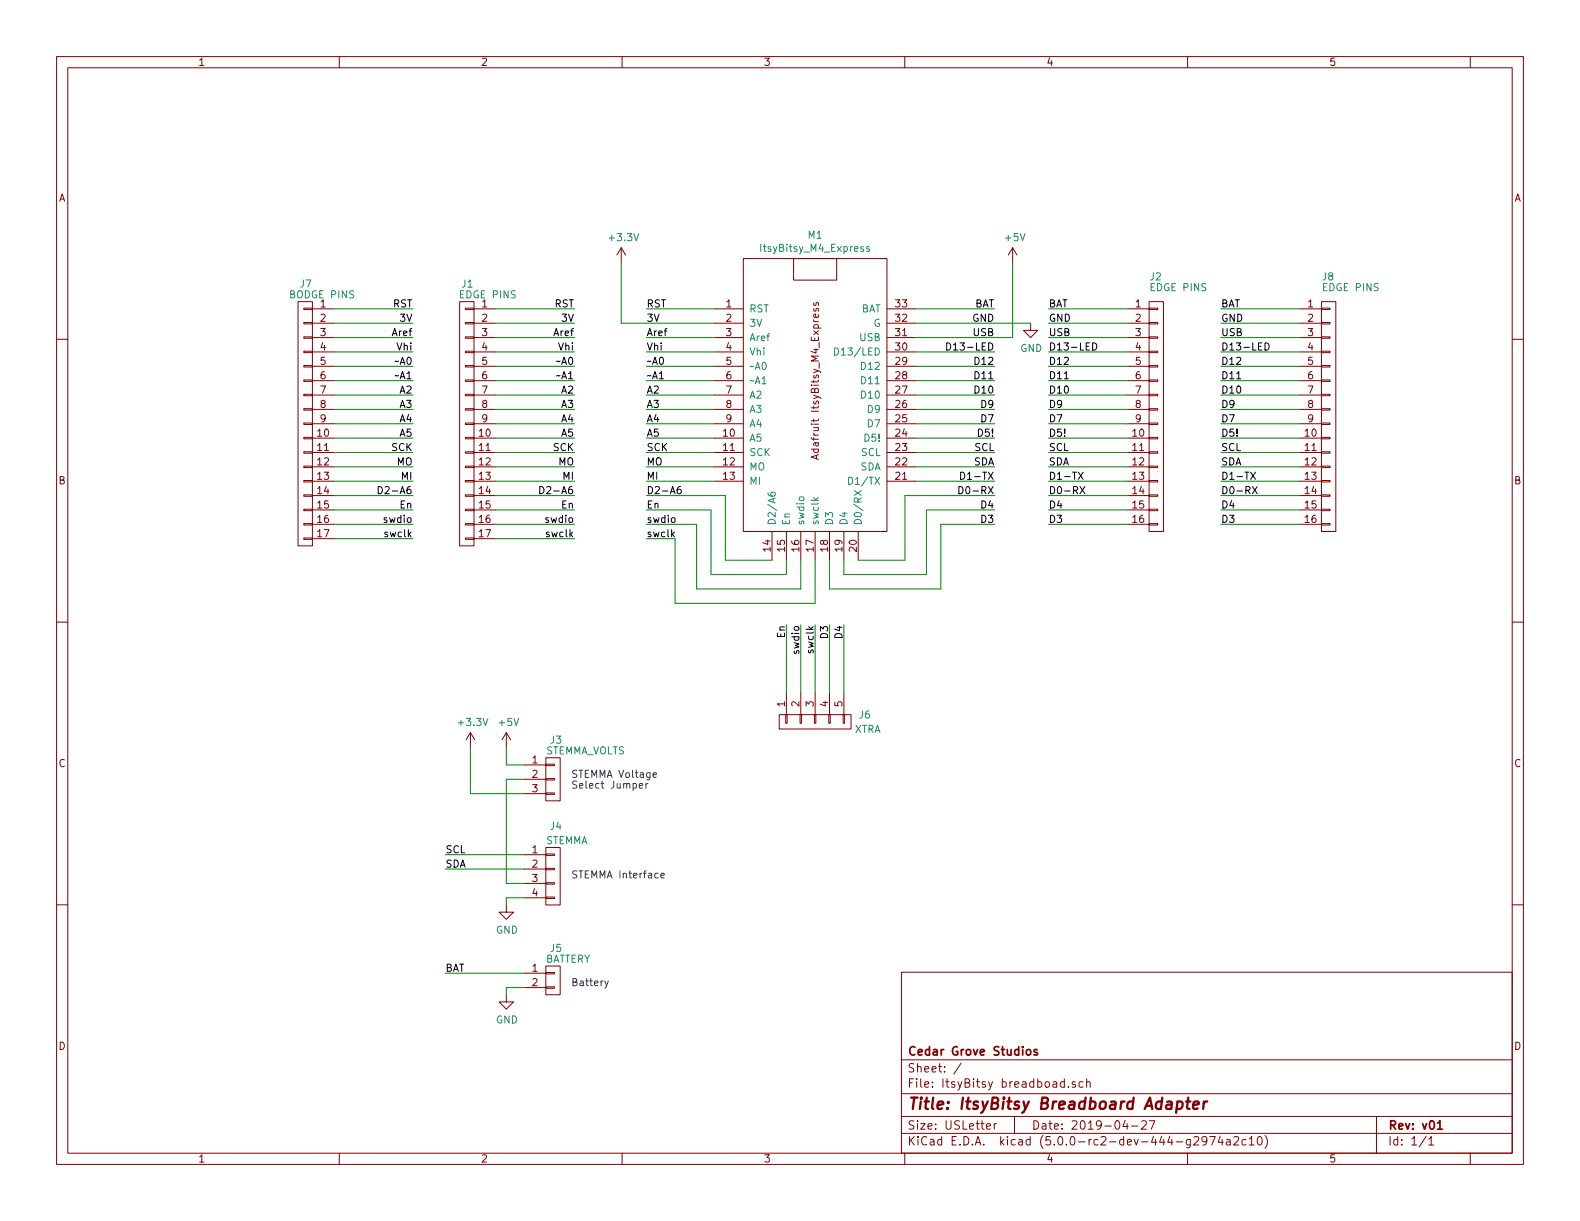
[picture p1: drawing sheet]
EESchema Schematic File Version 4
LIBS:ItsyBitsy breadboad-cache
EELAYER 26 0
EELAYER END
$Descr USLetter 11000 8500
encoding utf-8
Sheet 1 1
Title "ItsyBitsy Breadboard Adapter"
Date "2019-04-27"
Rev "v01"
Comp "Cedar Grove Studios"
Comment1 ""
Comment2 ""
Comment3 ""
Comment4 ""
$EndDescr
Text Label 4500 2250 0    50   ~ 0
3V
Text Label 6925 2250 2    50   ~ 0
GND
Text Label 4500 2550 0    50   ~ 0
~~A0
Text Label 6925 2350 2    50   ~ 0
USB
Text Label 4500 2750 0    50   ~ 0
A2
Text Label 6925 3250 2    50   ~ 0
SDA
Text Label 6925 3150 2    50   ~ 0
SCL
Text Label 4500 2850 0    50   ~ 0
A3
$Comp
L power:GND #PWR03
U 1 1
P 7175 2250
F 0 "#PWR03" H 7175 2000 50  0001 C CNN
F 1 "GND" H 7180 2077 50  0000 C CNN
F 2 "" H 7175 2250 50  0001 C CNN
F 3 "" H 7175 2250 50  0001 C CNN
	1    7175 2250
	1    0    0    -1  
$EndComp
Wire Wire Line
	4975 2250 4325 2250
$Comp
L power:+3.3V #PWR01
U 1 1
P 4325 1825
F 0 "#PWR01" H 4325 1675 50  0001 C CNN
F 1 "+3.3V" H 4340 1998 50  0000 C CNN
F 2 "" H 4325 1825 50  0001 C CNN
F 3 "" H 4325 1825 50  0001 C CNN
	1    4325 1825
	1    0    0    -1  
$EndComp
Wire Wire Line
	4500 2550 4975 2550
Wire Wire Line
	4500 2650 4975 2650
Wire Wire Line
	4325 2250 4325 1825
$Comp
L conn:CONN_01X04 J4
U 1 1
P 3850 6100
F 0 "J4" H 3825 6450 50  0000 L CNN
F 1 "STEMMA" H 3800 6350 50  0000 L CNN
F 2 "Connectors_JST:JST_PH_B4B-PH-K_04x2.00mm_Straight" H 3850 6100 50  0001 C CNN
F 3 "" H 3850 6100 50  0001 C CNN
	1    3850 6100
	1    0    0    -1  
$EndComp
Text Label 3100 6050 0    50   ~ 0
SDA
Wire Wire Line
	3100 6050 3650 6050
Text Label 3100 5950 0    50   ~ 0
SCL
Wire Wire Line
	3100 5950 3650 5950
$Comp
L power:+3.3V #PWR04
U 1 1
P 3275 5200
F 0 "#PWR04" H 3275 5050 50  0001 C CNN
F 1 "+3.3V" H 3290 5373 50  0000 C CNN
F 2 "" H 3275 5200 50  0001 C CNN
F 3 "" H 3275 5200 50  0001 C CNN
	1    3275 5200
	1    0    0    -1  
$EndComp
$Comp
L power:GND #PWR06
U 1 1
P 3525 6300
F 0 "#PWR06" H 3525 6050 50  0001 C CNN
F 1 "GND" H 3530 6127 50  0000 C CNN
F 2 "" H 3525 6300 50  0001 C CNN
F 3 "" H 3525 6300 50  0001 C CNN
	1    3525 6300
	1    0    0    -1  
$EndComp
Wire Wire Line
	3525 6300 3525 6250
Wire Wire Line
	3525 6250 3650 6250
Wire Wire Line
	3525 6150 3650 6150
$Comp
L conn:CONN_01X16 J2
U 1 1
P 8050 2900
F 0 "J2" H 8000 3875 50  0000 L CNN
F 1 "EDGE PINS" H 8000 3800 50  0000 L CNN
F 2 "Adafruit:Pin_Header_Straight_1x16_Pitch2.54mm_no_silk" H 8050 2900 50  0001 C CNN
F 3 "" H 8050 2900 50  0001 C CNN
	1    8050 2900
	1    0    0    -1  
$EndComp
Text Label 4500 2650 0    50   ~ 0
~~A1
Wire Wire Line
	4500 2750 4975 2750
Text Label 4500 3050 0    50   ~ 0
A5
Wire Wire Line
	4500 2850 4975 2850
Text Label 4500 3450 0    50   ~ 0
D2-A6
Wire Wire Line
	4500 2950 4975 2950
Text Label 6925 2850 2    50   ~ 0
D9
Text Label 6925 2450 2    50   ~ 0
D13-LED
Wire Wire Line
	6375 2250 7175 2250
Wire Wire Line
	6375 2450 6925 2450
Wire Wire Line
	6375 2550 6925 2550
Wire Wire Line
	6375 2650 6925 2650
Wire Wire Line
	6375 2750 6925 2750
Wire Wire Line
	6375 2850 6925 2850
Wire Wire Line
	6375 2950 6925 2950
Wire Wire Line
	6375 3150 6925 3150
Wire Wire Line
	6375 3250 6925 3250
Wire Wire Line
	6375 3350 6925 3350
Text Notes 3975 6125 0    50   ~ 0
STEMMA Interface
Text Label 4500 3150 0    50   ~ 0
SCK
Wire Wire Line
	4500 3150 4975 3150
Text Label 7300 2150 0    50   ~ 0
BAT
Wire Wire Line
	4500 3250 4975 3250
Wire Wire Line
	4500 3050 4975 3050
Text Label 4500 2950 0    50   ~ 0
A4
Text Label 6925 2550 2    50   ~ 0
D12
Text Label 6925 2650 2    50   ~ 0
D11
Text Label 6925 2750 2    50   ~ 0
D10
Wire Wire Line
	4500 3450 5050 3450
Wire Wire Line
	4950 4000 4950 3550
Wire Wire Line
	4500 3550 4950 3550
Text Label 7300 2350 0    50   ~ 0
USB
Text Label 4500 3250 0    50   ~ 0
MO
Text Label 7300 2250 0    50   ~ 0
GND
Wire Wire Line
	4850 4100 4850 3650
Wire Wire Line
	4850 3650 4500 3650
Text Label 4500 3650 0    50   ~ 0
swdio
Text Label 7300 2550 0    50   ~ 0
D12
Wire Wire Line
	7850 2150 7300 2150
Wire Wire Line
	7850 2250 7300 2250
Wire Wire Line
	7850 2450 7300 2450
Text Label 7300 2450 0    50   ~ 0
D13-LED
Wire Wire Line
	7300 2350 7850 2350
Wire Wire Line
	5050 3450 5050 3900
Wire Wire Line
	5375 3900 5050 3900
Text Label 4500 3550 0    50   ~ 0
En
Text Label 6925 2950 2    50   ~ 0
D7
$Comp
L Adafruit:ItsyBitsy_M4_Express M1
U 1 1
P 5675 2750
F 0 "M1" H 5675 3865 50  0000 C CNN
F 1 "ItsyBitsy_M4_Express" H 5675 3774 50  0000 C CNN
F 2 "" H 5675 2750 50  0001 C CNN
F 3 "" H 5675 2750 50  0001 C CNN
	1    5675 2750
	1    0    0    -1  
$EndComp
Wire Wire Line
	6375 3050 6925 3050
Text Label 6925 3050 2    50   ~ 0
D5!
Wire Wire Line
	4500 3350 4975 3350
Text Label 4500 3350 0    50   ~ 0
MI
Text Label 4500 2450 0    50   ~ 0
Vhi
Wire Wire Line
	4500 2450 4975 2450
Text Label 4500 2350 0    50   ~ 0
Aref
Wire Wire Line
	4500 2350 4975 2350
Text Label 4500 2150 0    50   ~ 0
RST
Wire Wire Line
	4500 2150 4975 2150
Wire Wire Line
	5475 4000 5475 3900
Wire Wire Line
	4850 4100 5575 4100
Wire Wire Line
	5575 4100 5575 3900
Wire Wire Line
	4950 4000 5475 4000
Wire Wire Line
	5875 3900 5875 4000
Wire Wire Line
	5875 4000 6450 4000
Wire Wire Line
	6450 4000 6450 3550
Wire Wire Line
	6450 3550 6925 3550
Wire Wire Line
	6300 3900 6300 3450
Wire Wire Line
	5975 3900 6300 3900
Wire Wire Line
	6300 3450 6925 3450
Wire Wire Line
	5775 3900 5775 4100
Wire Wire Line
	5775 4100 6550 4100
Wire Wire Line
	6550 4100 6550 3650
Wire Wire Line
	6550 3650 6925 3650
Text Label 6925 2150 2    50   ~ 0
BAT
Wire Wire Line
	6375 2150 6925 2150
Wire Wire Line
	7050 2350 7050 1825
Wire Wire Line
	6375 2350 7050 2350
Wire Wire Line
	5675 3900 5675 4200
Wire Wire Line
	5675 4200 4700 4200
Wire Wire Line
	4700 4200 4700 3750
Wire Wire Line
	4700 3750 4500 3750
Text Label 6925 3350 2    50   ~ 0
D1-TX
Text Label 6925 3450 2    50   ~ 0
D0-RX
Text Label 6925 3650 2    50   ~ 0
D3
Text Label 6925 3550 2    50   ~ 0
D4
Text Label 4500 3750 0    50   ~ 0
swclk
Wire Wire Line
	7300 2550 7850 2550
Text Label 7300 2650 0    50   ~ 0
D11
Text Label 7300 2850 0    50   ~ 0
D9
Text Label 7300 2750 0    50   ~ 0
D10
Text Label 7300 3050 0    50   ~ 0
D5!
Wire Wire Line
	7850 2650 7300 2650
Wire Wire Line
	7850 2750 7300 2750
Wire Wire Line
	7850 2950 7300 2950
Text Label 7300 2950 0    50   ~ 0
D7
Wire Wire Line
	7300 2850 7850 2850
Wire Wire Line
	7300 3050 7850 3050
Text Label 7300 3150 0    50   ~ 0
SCL
Text Label 7300 3350 0    50   ~ 0
D1-TX
Text Label 7300 3250 0    50   ~ 0
SDA
Wire Wire Line
	7850 3150 7300 3150
Wire Wire Line
	7850 3250 7300 3250
Wire Wire Line
	7850 3450 7300 3450
Text Label 7300 3450 0    50   ~ 0
D0-RX
Wire Wire Line
	7300 3350 7850 3350
$Comp
L conn:CONN_01X17 J1
U 1 1
P 3250 2950
F 0 "J1" H 3200 3925 50  0000 L CNN
F 1 "EDGE PINS" H 2900 3850 50  0000 L CNN
F 2 "Adafruit:Pin_Header_Straight_1x17_Pitch2.54mm_no_silk" H 3250 2950 50  0001 C CNN
F 3 "" H 3250 2950 50  0001 C CNN
	1    3250 2950
	-1   0    0    -1  
$EndComp
Text Label 4000 2150 2    50   ~ 0
RST
Text Label 4000 2350 2    50   ~ 0
Aref
Text Label 4000 2250 2    50   ~ 0
3V
Text Label 4000 2550 2    50   ~ 0
~~A0
Wire Wire Line
	3450 2150 4000 2150
Wire Wire Line
	3450 2250 4000 2250
Wire Wire Line
	3450 2450 4000 2450
Text Label 4000 2450 2    50   ~ 0
Vhi
Wire Wire Line
	4000 2350 3450 2350
Wire Wire Line
	4000 2550 3450 2550
Text Label 4000 2650 2    50   ~ 0
~~A1
Text Label 4000 2850 2    50   ~ 0
A3
Text Label 4000 2750 2    50   ~ 0
A2
Text Label 4000 3050 2    50   ~ 0
A5
Wire Wire Line
	3450 2650 4000 2650
Wire Wire Line
	3450 2750 4000 2750
Wire Wire Line
	3450 2950 4000 2950
Text Label 4000 2950 2    50   ~ 0
A4
Wire Wire Line
	4000 2850 3450 2850
Wire Wire Line
	4000 3050 3450 3050
Text Label 4000 3150 2    50   ~ 0
SCK
Text Label 4000 3350 2    50   ~ 0
MI
Text Label 4000 3250 2    50   ~ 0
MO
Wire Wire Line
	3450 3150 4000 3150
Wire Wire Line
	3450 3250 4000 3250
Wire Wire Line
	3450 3450 4000 3450
Text Label 4000 3450 2    50   ~ 0
D2-A6
Wire Wire Line
	4000 3350 3450 3350
$Comp
L conn:CONN_01X02 J5
U 1 1
P 3850 6825
F 0 "J5" H 3825 7050 50  0000 L CNN
F 1 "BATTERY" H 3800 6975 50  0000 L CNN
F 2 "Connectors_JST:JST_PH_B2B-PH-K_02x2.00mm_Straight" H 3850 6825 50  0001 C CNN
F 3 "" H 3850 6825 50  0001 C CNN
	1    3850 6825
	1    0    0    -1  
$EndComp
Text Label 3100 6775 0    50   ~ 0
BAT
Wire Wire Line
	3100 6775 3650 6775
$Comp
L power:GND #PWR07
U 1 1
P 3525 6925
F 0 "#PWR07" H 3525 6675 50  0001 C CNN
F 1 "GND" H 3530 6752 50  0000 C CNN
F 2 "" H 3525 6925 50  0001 C CNN
F 3 "" H 3525 6925 50  0001 C CNN
	1    3525 6925
	1    0    0    -1  
$EndComp
Wire Wire Line
	3525 6925 3525 6875
Wire Wire Line
	3525 6875 3650 6875
Text Notes 3975 6875 0    50   ~ 0
Battery
$Comp
L conn:CONN_01X03 J3
U 1 1
P 3850 5425
F 0 "J3" H 3825 5700 50  0000 L CNN
F 1 "STEMMA_VOLTS" H 3800 5625 50  0000 L CNN
F 2 "Adafruit:Pin_Header_Straight_1x03_Pitch2.54mm_no_silk" H 3850 5425 50  0001 C CNN
F 3 "" H 3850 5425 50  0001 C CNN
	1    3850 5425
	1    0    0    -1  
$EndComp
$Comp
L power:+5V #PWR05
U 1 1
P 3525 5200
F 0 "#PWR05" H 3525 5050 50  0001 C CNN
F 1 "+5V" H 3540 5373 50  0000 C CNN
F 2 "" H 3525 5200 50  0001 C CNN
F 3 "" H 3525 5200 50  0001 C CNN
	1    3525 5200
	1    0    0    -1  
$EndComp
Wire Wire Line
	3525 5425 3650 5425
Wire Wire Line
	3525 5425 3525 6150
Wire Wire Line
	3650 5325 3525 5325
Wire Wire Line
	3525 5325 3525 5200
Wire Wire Line
	3275 5525 3275 5200
Wire Wire Line
	3275 5525 3650 5525
Text Notes 3975 5500 0    50   ~ 0
STEMMA Voltage\nSelect Jumper
$Comp
L power:+5V #PWR0101
U 1 1
P 7050 1825
F 0 "#PWR0101" H 7050 1675 50  0001 C CNN
F 1 "+5V" H 7065 1998 50  0000 C CNN
F 2 "" H 7050 1825 50  0001 C CNN
F 3 "" H 7050 1825 50  0001 C CNN
	1    7050 1825
	1    0    0    -1  
$EndComp
$Comp
L conn:CONN_01X05 J6
U 1 1
P 5675 5025
F 0 "J6" V 5625 4725 50  0000 R CNN
F 1 "XTRA" V 5725 4750 50  0000 R CNN
F 2 "Adafruit:Pin_Header_Straight_1x05_Pitch2.54mm_no_silk" H 5675 5025 50  0001 C CNN
F 3 "" H 5675 5025 50  0001 C CNN
	1    5675 5025
	0    -1   1    0   
$EndComp
Text Label 5475 4350 3    50   ~ 0
En
Text Label 5575 4350 3    50   ~ 0
swdio
Text Label 5675 4350 3    50   ~ 0
swclk
Text Label 5775 4350 3    50   ~ 0
D3
Wire Wire Line
	5875 4825 5875 4350
Text Label 5875 4350 3    50   ~ 0
D4
Wire Wire Line
	5475 4350 5475 4825
Wire Wire Line
	5575 4350 5575 4825
Wire Wire Line
	5675 4350 5675 4825
Wire Wire Line
	5775 4350 5775 4825
$Comp
L conn:CONN_01X17 J7
U 1 1
P 2125 2950
F 0 "J7" H 2075 3925 50  0000 L CNN
F 1 "BODGE PINS" H 1775 3850 50  0000 L CNN
F 2 "Adafruit:Pin_Header_Straight_1x17_Pitch2.54mm_no_silk" H 2125 2950 50  0001 C CNN
F 3 "" H 2125 2950 50  0001 C CNN
	1    2125 2950
	-1   0    0    -1  
$EndComp
Text Label 2875 2150 2    50   ~ 0
RST
Text Label 2875 2350 2    50   ~ 0
Aref
Text Label 2875 2250 2    50   ~ 0
3V
Text Label 2875 2550 2    50   ~ 0
~~A0
Wire Wire Line
	2325 2150 2875 2150
Wire Wire Line
	2325 2250 2875 2250
Wire Wire Line
	2325 2450 2875 2450
Text Label 2875 2450 2    50   ~ 0
Vhi
Wire Wire Line
	2875 2350 2325 2350
Wire Wire Line
	2875 2550 2325 2550
Text Label 2875 2650 2    50   ~ 0
~~A1
Text Label 2875 2850 2    50   ~ 0
A3
Text Label 2875 2750 2    50   ~ 0
A2
Text Label 2875 3050 2    50   ~ 0
A5
Wire Wire Line
	2325 2650 2875 2650
Wire Wire Line
	2325 2750 2875 2750
Wire Wire Line
	2325 2950 2875 2950
Text Label 2875 2950 2    50   ~ 0
A4
Wire Wire Line
	2875 2850 2325 2850
Wire Wire Line
	2875 3050 2325 3050
Text Label 2875 3150 2    50   ~ 0
SCK
Text Label 2875 3350 2    50   ~ 0
MI
Text Label 2875 3250 2    50   ~ 0
MO
Text Label 2875 3550 2    50   ~ 0
En
Wire Wire Line
	2325 3150 2875 3150
Wire Wire Line
	2325 3250 2875 3250
Wire Wire Line
	2325 3450 2875 3450
Text Label 2875 3450 2    50   ~ 0
D2-A6
Wire Wire Line
	2875 3350 2325 3350
Wire Wire Line
	2875 3550 2325 3550
Wire Wire Line
	2325 3650 2875 3650
Text Label 2875 3650 2    50   ~ 0
swdio
Wire Wire Line
	2325 3750 2875 3750
Text Label 2875 3750 2    50   ~ 0
swclk
$Comp
L conn:CONN_01X16 J8
U 1 1
P 9250 2900
F 0 "J8" H 9200 3875 50  0000 L CNN
F 1 "EDGE PINS" H 9200 3800 50  0000 L CNN
F 2 "Adafruit:Pin_Header_Straight_1x16_Pitch2.54mm_no_silk" H 9250 2900 50  0001 C CNN
F 3 "" H 9250 2900 50  0001 C CNN
	1    9250 2900
	1    0    0    -1  
$EndComp
Text Label 8500 2150 0    50   ~ 0
BAT
Text Label 8500 2350 0    50   ~ 0
USB
Text Label 8500 2250 0    50   ~ 0
GND
Text Label 8500 2550 0    50   ~ 0
D12
Wire Wire Line
	9050 2150 8500 2150
Wire Wire Line
	9050 2250 8500 2250
Wire Wire Line
	9050 2450 8500 2450
Text Label 8500 2450 0    50   ~ 0
D13-LED
Wire Wire Line
	8500 2350 9050 2350
Wire Wire Line
	8500 2550 9050 2550
Text Label 8500 2650 0    50   ~ 0
D11
Text Label 8500 2850 0    50   ~ 0
D9
Text Label 8500 2750 0    50   ~ 0
D10
Text Label 8500 3050 0    50   ~ 0
D5!
Wire Wire Line
	9050 2650 8500 2650
Wire Wire Line
	9050 2750 8500 2750
Wire Wire Line
	9050 2950 8500 2950
Text Label 8500 2950 0    50   ~ 0
D7
Wire Wire Line
	8500 2850 9050 2850
Wire Wire Line
	8500 3050 9050 3050
Text Label 8500 3150 0    50   ~ 0
SCL
Text Label 8500 3350 0    50   ~ 0
D1-TX
Text Label 8500 3250 0    50   ~ 0
SDA
Text Label 8500 3550 0    50   ~ 0
D4
Wire Wire Line
	9050 3150 8500 3150
Wire Wire Line
	9050 3250 8500 3250
Wire Wire Line
	9050 3450 8500 3450
Text Label 8500 3450 0    50   ~ 0
D0-RX
Wire Wire Line
	8500 3350 9050 3350
Wire Wire Line
	8500 3550 9050 3550
Wire Wire Line
	9050 3650 8500 3650
Text Label 8500 3650 0    50   ~ 0
D3
Text Label 4000 3550 2    50   ~ 0
En
Wire Wire Line
	4000 3550 3450 3550
Wire Wire Line
	3450 3650 4000 3650
Text Label 4000 3650 2    50   ~ 0
swdio
Wire Wire Line
	3450 3750 4000 3750
Text Label 4000 3750 2    50   ~ 0
swclk
Text Label 7300 3550 0    50   ~ 0
D4
Wire Wire Line
	7300 3550 7850 3550
Wire Wire Line
	7850 3650 7300 3650
Text Label 7300 3650 0    50   ~ 0
D3
$EndSCHEMATC
